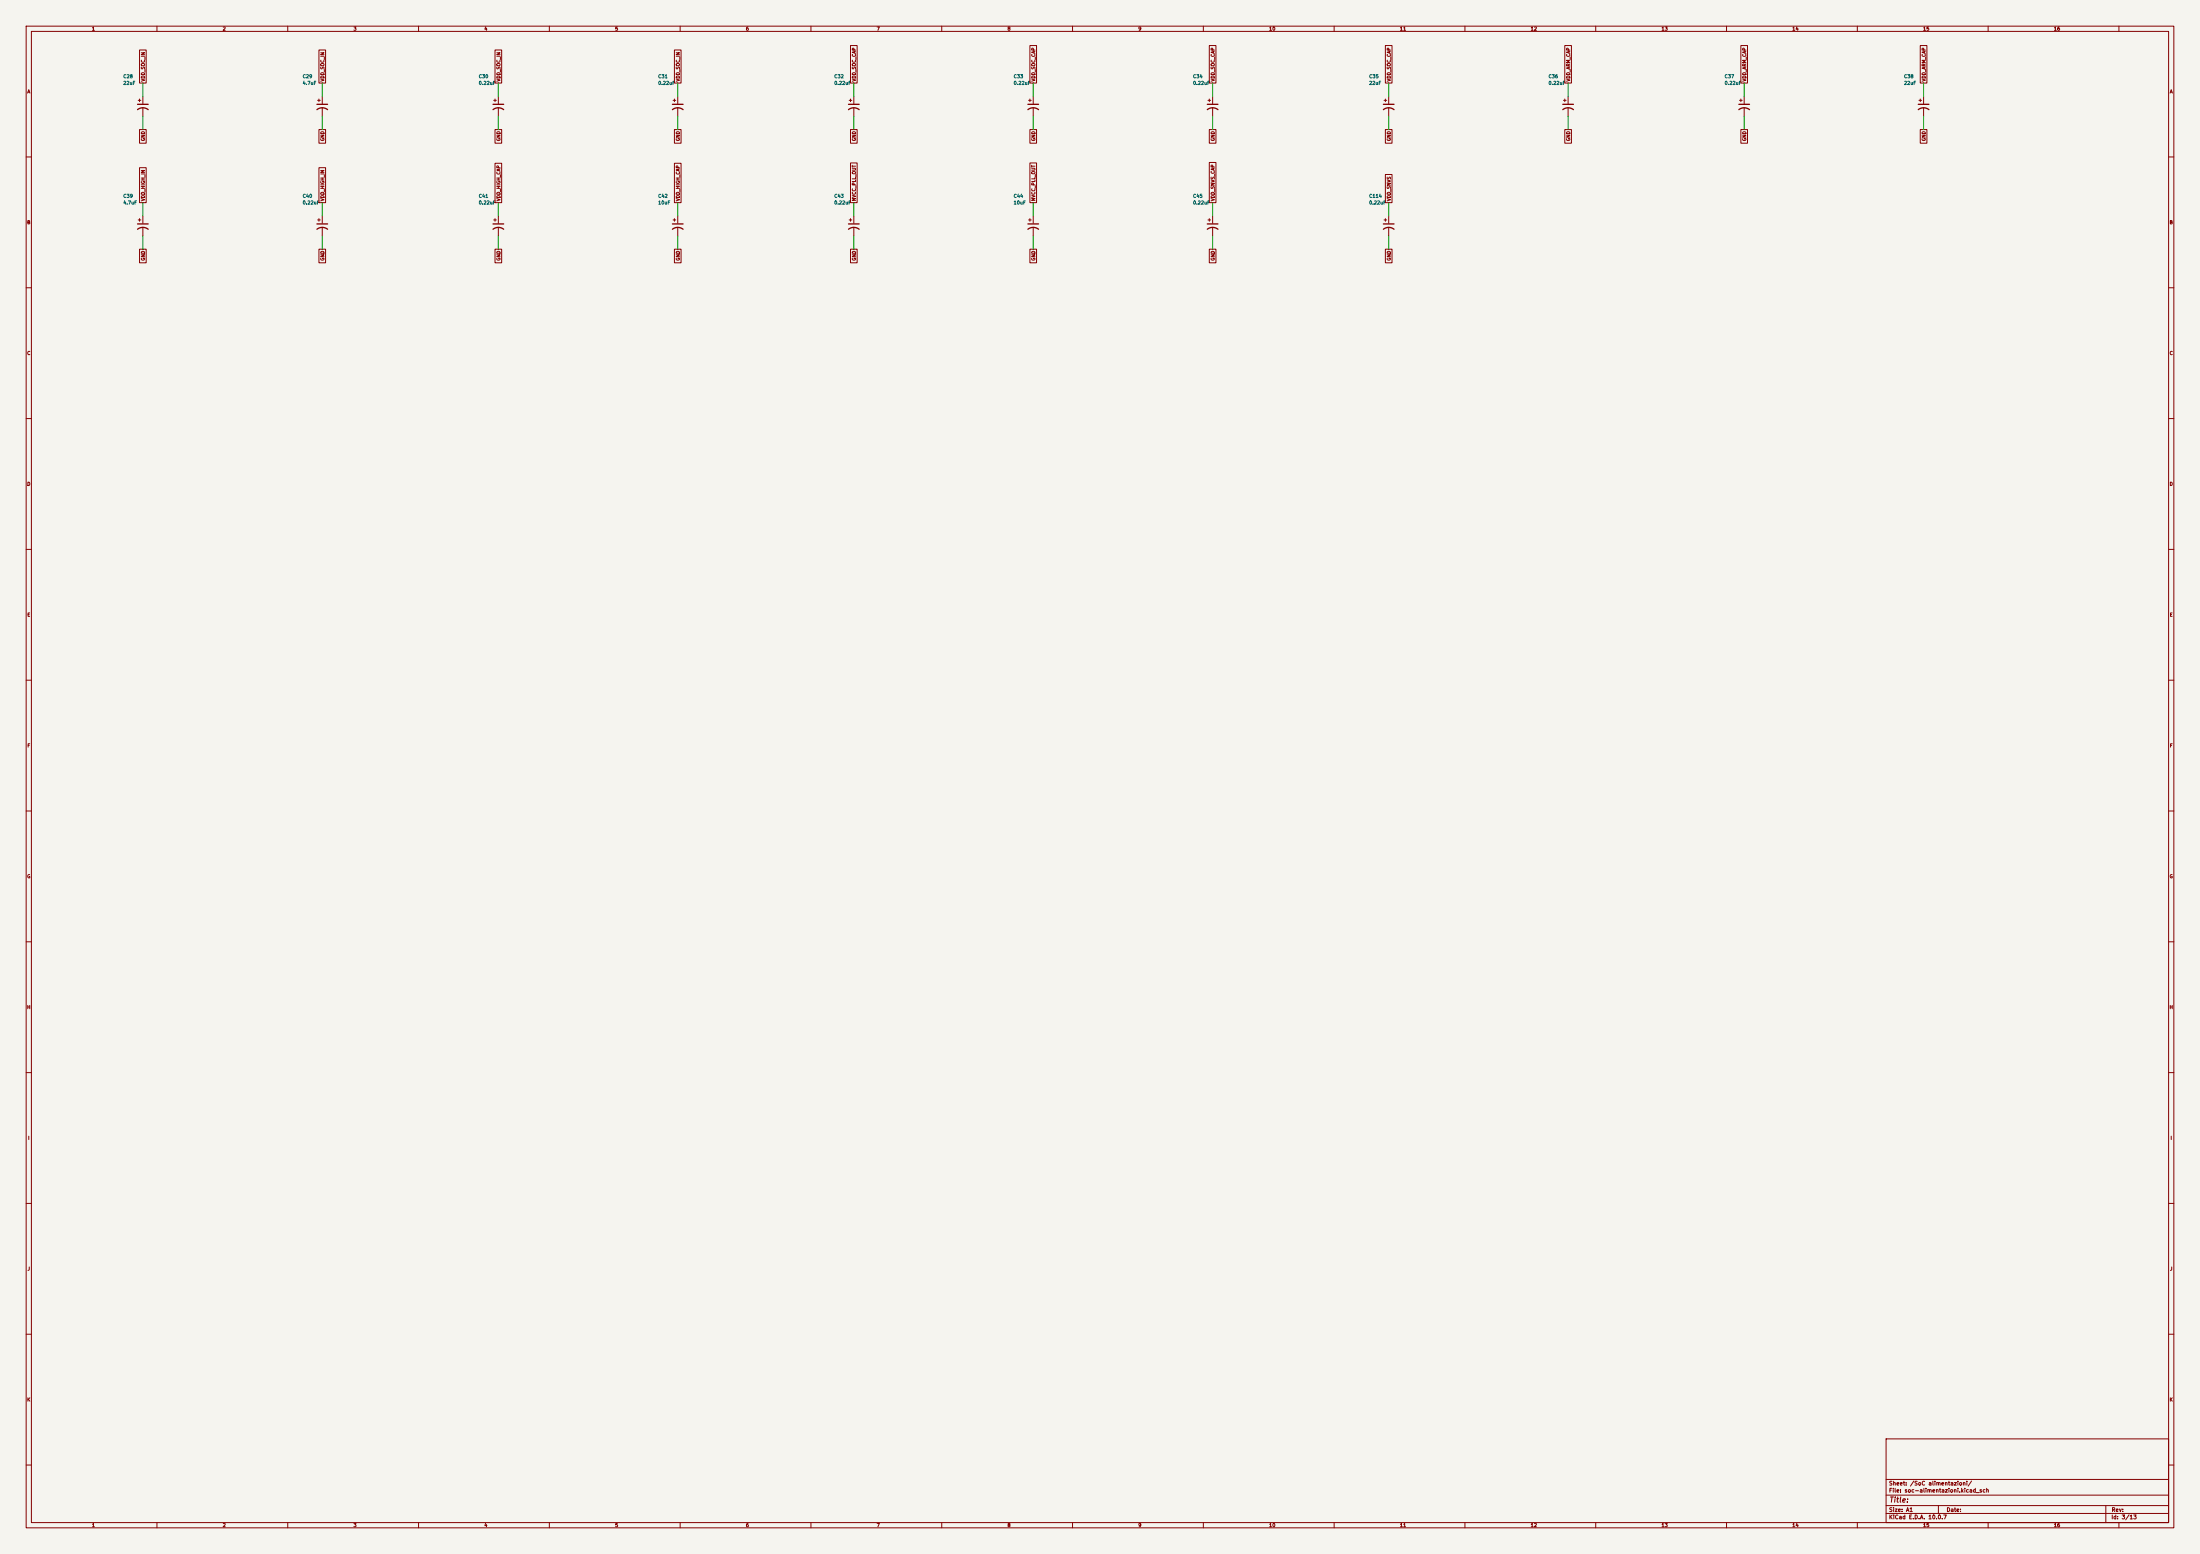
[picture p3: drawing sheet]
(kicad_sch (version 20260306) (generator "eeschema") (generator_version "10.0") (paper "A1") (lib_symbols (symbol "iMX6:Device_CP1"
  (pin_numbers (hide yes))
  (pin_names
   (offset 0.254) (hide yes))
  (exclude_from_sim no)
  (in_bom yes)
  (on_board yes)
  (in_pos_files yes)
  (duplicate_pin_numbers_are_jumpers no)
  (property "Reference" "C" (at 0.635 2.54 0) (show_name no) (do_not_autoplace no) (effects (font (size 1.27 1.27)) (justify left)))
  (property "Value" "Device_CP1" (at 0.635 -2.54 0) (show_name no) (do_not_autoplace no) (effects (font (size 1.27 1.27)) (justify left)))
  (property "Footprint" "" (at 0 0 0) (show_name no) (do_not_autoplace no) (hide yes) (effects (font (size 1.27 1.27))))
  (property "Datasheet" "" (at 0 0 0) (show_name no) (do_not_autoplace no) (hide yes) (effects (font (size 1.27 1.27))))
  (property "Description" "" (at 0 0 0) (show_name no) (do_not_autoplace no) (hide yes) (effects (font (size 1.27 1.27))))
  (symbol "Device_CP1_0_1"
   (polyline (pts (xy -2.032 0.762) (xy 2.032 0.762)) (stroke (width 0.508) (type solid)) (fill (type none)))
   (polyline (pts (xy -1.778 2.286) (xy -0.762 2.286)) (stroke (width 0) (type solid)) (fill (type none)))
   (polyline (pts (xy -1.27 1.778) (xy -1.27 2.794)) (stroke (width 0) (type solid)) (fill (type none)))
   (arc (start -2.032 -1.27) (mid 0 -0.5572) (end 2.032 -1.27) (stroke (width 0.508) (type solid)) (fill (type none))))
  (symbol "Device_CP1_1_1"
   (pin passive line (at 0 3.81 270) (length 2.794) (name "~" (effects (font (size 1.27 1.27)))) (number "1" (effects (font (size 1.27 1.27)))))
   (pin passive line (at 0 -3.81 90) (length 3.302) (name "~" (effects (font (size 1.27 1.27)))) (number "2" (effects (font (size 1.27 1.27))))))
  (embedded_fonts no))) (wire (pts (xy 54.61 36.83) (xy 54.61 31.75)) (stroke (width 0) (type default))) (global_label "VDD_SOC_IN" (shape passive) (at 54.61 31.75 90) (fields_autoplaced yes) (effects (font (size 1.27 1.27)) (justify left))) (wire (pts (xy 54.61 44.45) (xy 54.61 49.53)) (stroke (width 0) (type default))) (global_label "GND" (shape passive) (at 54.61 49.53 270) (fields_autoplaced yes) (effects (font (size 1.27 1.27)) (justify right))) (symbol (lib_id "iMX6:Device_CP1") (at 54.61 40.64 0) (unit 1) (body_style 1) (exclude_from_sim no) (in_bom yes) (on_board yes) (in_pos_files yes) (dnp no) (property "Reference" "C28" (at 46.99 29.21 0) (effects (font (size 1.27 1.27)) (justify left))) (property "Value" "22uF" (at 46.99 31.75 0) (effects (font (size 1.27 1.27)) (justify left))) (property "Footprint" "Custom Components:C_0603_narrow" (at 54.61 40.64 0) (hide yes) (effects (font (size 1.27 1.27)))) (property "Datasheet" "" (at 54.61 40.64 0) (hide yes) (effects (font (size 1.27 1.27)))) (property "Description" "" (at 54.61 40.64 0) (hide yes) (effects (font (size 1.27 1.27)))) (pin "1") (pin "2")) (wire (pts (xy 123.19 36.83) (xy 123.19 31.75)) (stroke (width 0) (type default))) (global_label "VDD_SOC_IN" (shape passive) (at 123.19 31.75 90) (fields_autoplaced yes) (effects (font (size 1.27 1.27)) (justify left))) (wire (pts (xy 123.19 44.45) (xy 123.19 49.53)) (stroke (width 0) (type default))) (global_label "GND" (shape passive) (at 123.19 49.53 270) (fields_autoplaced yes) (effects (font (size 1.27 1.27)) (justify right))) (symbol (lib_id "iMX6:Device_CP1") (at 123.19 40.64 0) (unit 1) (body_style 1) (exclude_from_sim no) (in_bom yes) (on_board yes) (in_pos_files yes) (dnp no) (property "Reference" "C29" (at 115.57 29.21 0) (effects (font (size 1.27 1.27)) (justify left))) (property "Value" "4.7uF" (at 115.57 31.75 0) (effects (font (size 1.27 1.27)) (justify left))) (property "Footprint" "Custom Components:C_0402_narrow" (at 123.19 40.64 0) (hide yes) (effects (font (size 1.27 1.27)))) (property "Datasheet" "" (at 123.19 40.64 0) (hide yes) (effects (font (size 1.27 1.27)))) (property "Description" "" (at 123.19 40.64 0) (hide yes) (effects (font (size 1.27 1.27)))) (pin "1") (pin "2")) (wire (pts (xy 190.50 36.83) (xy 190.50 31.75)) (stroke (width 0) (type default))) (global_label "VDD_SOC_IN" (shape passive) (at 190.50 31.75 90) (fields_autoplaced yes) (effects (font (size 1.27 1.27)) (justify left))) (wire (pts (xy 190.50 44.45) (xy 190.50 49.53)) (stroke (width 0) (type default))) (global_label "GND" (shape passive) (at 190.50 49.53 270) (fields_autoplaced yes) (effects (font (size 1.27 1.27)) (justify right))) (symbol (lib_id "iMX6:Device_CP1") (at 190.50 40.64 0) (unit 1) (body_style 1) (exclude_from_sim no) (in_bom yes) (on_board yes) (in_pos_files yes) (dnp no) (property "Reference" "C30" (at 182.88 29.21 0) (effects (font (size 1.27 1.27)) (justify left))) (property "Value" "0.22uF" (at 182.88 31.75 0) (effects (font (size 1.27 1.27)) (justify left))) (property "Footprint" "Custom Components:C_0402_narrow" (at 190.50 40.64 0) (hide yes) (effects (font (size 1.27 1.27)))) (property "Datasheet" "" (at 190.50 40.64 0) (hide yes) (effects (font (size 1.27 1.27)))) (property "Description" "" (at 190.50 40.64 0) (hide yes) (effects (font (size 1.27 1.27)))) (pin "1") (pin "2")) (wire (pts (xy 259.08 36.83) (xy 259.08 31.75)) (stroke (width 0) (type default))) (global_label "VDD_SOC_IN" (shape passive) (at 259.08 31.75 90) (fields_autoplaced yes) (effects (font (size 1.27 1.27)) (justify left))) (wire (pts (xy 259.08 44.45) (xy 259.08 49.53)) (stroke (width 0) (type default))) (global_label "GND" (shape passive) (at 259.08 49.53 270) (fields_autoplaced yes) (effects (font (size 1.27 1.27)) (justify right))) (symbol (lib_id "iMX6:Device_CP1") (at 259.08 40.64 0) (unit 1) (body_style 1) (exclude_from_sim no) (in_bom yes) (on_board yes) (in_pos_files yes) (dnp no) (property "Reference" "C31" (at 251.46 29.21 0) (effects (font (size 1.27 1.27)) (justify left))) (property "Value" "0.22uF" (at 251.46 31.75 0) (effects (font (size 1.27 1.27)) (justify left))) (property "Footprint" "Custom Components:C_0402_narrow" (at 259.08 40.64 0) (hide yes) (effects (font (size 1.27 1.27)))) (property "Datasheet" "" (at 259.08 40.64 0) (hide yes) (effects (font (size 1.27 1.27)))) (property "Description" "" (at 259.08 40.64 0) (hide yes) (effects (font (size 1.27 1.27)))) (pin "1") (pin "2")) (wire (pts (xy 326.39 36.83) (xy 326.39 31.75)) (stroke (width 0) (type default))) (global_label "VDD_SOC_CAP" (shape passive) (at 326.39 31.75 90) (fields_autoplaced yes) (effects (font (size 1.27 1.27)) (justify left))) (wire (pts (xy 326.39 44.45) (xy 326.39 49.53)) (stroke (width 0) (type default))) (global_label "GND" (shape passive) (at 326.39 49.53 270) (fields_autoplaced yes) (effects (font (size 1.27 1.27)) (justify right))) (symbol (lib_id "iMX6:Device_CP1") (at 326.39 40.64 0) (unit 1) (body_style 1) (exclude_from_sim no) (in_bom yes) (on_board yes) (in_pos_files yes) (dnp no) (property "Reference" "C32" (at 318.77 29.21 0) (effects (font (size 1.27 1.27)) (justify left))) (property "Value" "0.22uF" (at 318.77 31.75 0) (effects (font (size 1.27 1.27)) (justify left))) (property "Footprint" "Custom Components:C_0402_narrow" (at 326.39 40.64 0) (hide yes) (effects (font (size 1.27 1.27)))) (property "Datasheet" "" (at 326.39 40.64 0) (hide yes) (effects (font (size 1.27 1.27)))) (property "Description" "" (at 326.39 40.64 0) (hide yes) (effects (font (size 1.27 1.27)))) (pin "1") (pin "2")) (wire (pts (xy 394.97 36.83) (xy 394.97 31.75)) (stroke (width 0) (type default))) (global_label "VDD_SOC_CAP" (shape passive) (at 394.97 31.75 90) (fields_autoplaced yes) (effects (font (size 1.27 1.27)) (justify left))) (wire (pts (xy 394.97 44.45) (xy 394.97 49.53)) (stroke (width 0) (type default))) (global_label "GND" (shape passive) (at 394.97 49.53 270) (fields_autoplaced yes) (effects (font (size 1.27 1.27)) (justify right))) (symbol (lib_id "iMX6:Device_CP1") (at 394.97 40.64 0) (unit 1) (body_style 1) (exclude_from_sim no) (in_bom yes) (on_board yes) (in_pos_files yes) (dnp no) (property "Reference" "C33" (at 387.35 29.21 0) (effects (font (size 1.27 1.27)) (justify left))) (property "Value" "0.22uF" (at 387.35 31.75 0) (effects (font (size 1.27 1.27)) (justify left))) (property "Footprint" "Custom Components:C_0402_narrow" (at 394.97 40.64 0) (hide yes) (effects (font (size 1.27 1.27)))) (property "Datasheet" "" (at 394.97 40.64 0) (hide yes) (effects (font (size 1.27 1.27)))) (property "Description" "" (at 394.97 40.64 0) (hide yes) (effects (font (size 1.27 1.27)))) (pin "1") (pin "2")) (wire (pts (xy 463.55 36.83) (xy 463.55 31.75)) (stroke (width 0) (type default))) (global_label "VDD_SOC_CAP" (shape passive) (at 463.55 31.75 90) (fields_autoplaced yes) (effects (font (size 1.27 1.27)) (justify left))) (wire (pts (xy 463.55 44.45) (xy 463.55 49.53)) (stroke (width 0) (type default))) (global_label "GND" (shape passive) (at 463.55 49.53 270) (fields_autoplaced yes) (effects (font (size 1.27 1.27)) (justify right))) (symbol (lib_id "iMX6:Device_CP1") (at 463.55 40.64 0) (unit 1) (body_style 1) (exclude_from_sim no) (in_bom yes) (on_board yes) (in_pos_files yes) (dnp no) (property "Reference" "C34" (at 455.93 29.21 0) (effects (font (size 1.27 1.27)) (justify left))) (property "Value" "0.22uF" (at 455.93 31.75 0) (effects (font (size 1.27 1.27)) (justify left))) (property "Footprint" "Custom Components:C_0402_narrow" (at 463.55 40.64 0) (hide yes) (effects (font (size 1.27 1.27)))) (property "Datasheet" "" (at 463.55 40.64 0) (hide yes) (effects (font (size 1.27 1.27)))) (property "Description" "" (at 463.55 40.64 0) (hide yes) (effects (font (size 1.27 1.27)))) (pin "1") (pin "2")) (wire (pts (xy 530.86 36.83) (xy 530.86 31.75)) (stroke (width 0) (type default))) (global_label "VDD_SOC_CAP" (shape passive) (at 530.86 31.75 90) (fields_autoplaced yes) (effects (font (size 1.27 1.27)) (justify left))) (wire (pts (xy 530.86 44.45) (xy 530.86 49.53)) (stroke (width 0) (type default))) (global_label "GND" (shape passive) (at 530.86 49.53 270) (fields_autoplaced yes) (effects (font (size 1.27 1.27)) (justify right))) (symbol (lib_id "iMX6:Device_CP1") (at 530.86 40.64 0) (unit 1) (body_style 1) (exclude_from_sim no) (in_bom yes) (on_board yes) (in_pos_files yes) (dnp no) (property "Reference" "C35" (at 523.24 29.21 0) (effects (font (size 1.27 1.27)) (justify left))) (property "Value" "22uF" (at 523.24 31.75 0) (effects (font (size 1.27 1.27)) (justify left))) (property "Footprint" "Custom Components:C_0603_narrow" (at 530.86 40.64 0) (hide yes) (effects (font (size 1.27 1.27)))) (property "Datasheet" "" (at 530.86 40.64 0) (hide yes) (effects (font (size 1.27 1.27)))) (property "Description" "" (at 530.86 40.64 0) (hide yes) (effects (font (size 1.27 1.27)))) (pin "1") (pin "2")) (wire (pts (xy 599.44 36.83) (xy 599.44 31.75)) (stroke (width 0) (type default))) (global_label "VDD_ARM_CAP" (shape passive) (at 599.44 31.75 90) (fields_autoplaced yes) (effects (font (size 1.27 1.27)) (justify left))) (wire (pts (xy 599.44 44.45) (xy 599.44 49.53)) (stroke (width 0) (type default))) (global_label "GND" (shape passive) (at 599.44 49.53 270) (fields_autoplaced yes) (effects (font (size 1.27 1.27)) (justify right))) (symbol (lib_id "iMX6:Device_CP1") (at 599.44 40.64 0) (unit 1) (body_style 1) (exclude_from_sim no) (in_bom yes) (on_board yes) (in_pos_files yes) (dnp no) (property "Reference" "C36" (at 591.82 29.21 0) (effects (font (size 1.27 1.27)) (justify left))) (property "Value" "0.22uF" (at 591.82 31.75 0) (effects (font (size 1.27 1.27)) (justify left))) (property "Footprint" "Custom Components:C_0402_narrow" (at 599.44 40.64 0) (hide yes) (effects (font (size 1.27 1.27)))) (property "Datasheet" "" (at 599.44 40.64 0) (hide yes) (effects (font (size 1.27 1.27)))) (property "Description" "" (at 599.44 40.64 0) (hide yes) (effects (font (size 1.27 1.27)))) (pin "1") (pin "2")) (wire (pts (xy 666.75 36.83) (xy 666.75 31.75)) (stroke (width 0) (type default))) (global_label "VDD_ARM_CAP" (shape passive) (at 666.75 31.75 90) (fields_autoplaced yes) (effects (font (size 1.27 1.27)) (justify left))) (wire (pts (xy 666.75 44.45) (xy 666.75 49.53)) (stroke (width 0) (type default))) (global_label "GND" (shape passive) (at 666.75 49.53 270) (fields_autoplaced yes) (effects (font (size 1.27 1.27)) (justify right))) (symbol (lib_id "iMX6:Device_CP1") (at 666.75 40.64 0) (unit 1) (body_style 1) (exclude_from_sim no) (in_bom yes) (on_board yes) (in_pos_files yes) (dnp no) (property "Reference" "C37" (at 659.13 29.21 0) (effects (font (size 1.27 1.27)) (justify left))) (property "Value" "0.22uF" (at 659.13 31.75 0) (effects (font (size 1.27 1.27)) (justify left))) (property "Footprint" "Custom Components:C_0402_narrow" (at 666.75 40.64 0) (hide yes) (effects (font (size 1.27 1.27)))) (property "Datasheet" "" (at 666.75 40.64 0) (hide yes) (effects (font (size 1.27 1.27)))) (property "Description" "" (at 666.75 40.64 0) (hide yes) (effects (font (size 1.27 1.27)))) (pin "1") (pin "2")) (wire (pts (xy 735.33 36.83) (xy 735.33 31.75)) (stroke (width 0) (type default))) (global_label "VDD_ARM_CAP" (shape passive) (at 735.33 31.75 90) (fields_autoplaced yes) (effects (font (size 1.27 1.27)) (justify left))) (wire (pts (xy 735.33 44.45) (xy 735.33 49.53)) (stroke (width 0) (type default))) (global_label "GND" (shape passive) (at 735.33 49.53 270) (fields_autoplaced yes) (effects (font (size 1.27 1.27)) (justify right))) (symbol (lib_id "iMX6:Device_CP1") (at 735.33 40.64 0) (unit 1) (body_style 1) (exclude_from_sim no) (in_bom yes) (on_board yes) (in_pos_files yes) (dnp no) (property "Reference" "C38" (at 727.71 29.21 0) (effects (font (size 1.27 1.27)) (justify left))) (property "Value" "22uF" (at 727.71 31.75 0) (effects (font (size 1.27 1.27)) (justify left))) (property "Footprint" "Custom Components:C_0603_narrow" (at 735.33 40.64 0) (hide yes) (effects (font (size 1.27 1.27)))) (property "Datasheet" "" (at 735.33 40.64 0) (hide yes) (effects (font (size 1.27 1.27)))) (property "Description" "" (at 735.33 40.64 0) (hide yes) (effects (font (size 1.27 1.27)))) (pin "1") (pin "2")) (wire (pts (xy 54.61 82.55) (xy 54.61 77.47)) (stroke (width 0) (type default))) (global_label "VDD_HIGH_IN" (shape passive) (at 54.61 77.47 90) (fields_autoplaced yes) (effects (font (size 1.27 1.27)) (justify left))) (wire (pts (xy 54.61 90.17) (xy 54.61 95.25)) (stroke (width 0) (type default))) (global_label "GND" (shape passive) (at 54.61 95.25 270) (fields_autoplaced yes) (effects (font (size 1.27 1.27)) (justify right))) (symbol (lib_id "iMX6:Device_CP1") (at 54.61 86.36 0) (unit 1) (body_style 1) (exclude_from_sim no) (in_bom yes) (on_board yes) (in_pos_files yes) (dnp no) (property "Reference" "C39" (at 46.99 74.93 0) (effects (font (size 1.27 1.27)) (justify left))) (property "Value" "4.7uF" (at 46.99 77.47 0) (effects (font (size 1.27 1.27)) (justify left))) (property "Footprint" "Custom Components:C_0402_narrow" (at 54.61 86.36 0) (hide yes) (effects (font (size 1.27 1.27)))) (property "Datasheet" "" (at 54.61 86.36 0) (hide yes) (effects (font (size 1.27 1.27)))) (property "Description" "" (at 54.61 86.36 0) (hide yes) (effects (font (size 1.27 1.27)))) (pin "1") (pin "2")) (wire (pts (xy 123.19 82.55) (xy 123.19 77.47)) (stroke (width 0) (type default))) (global_label "VDD_HIGH_IN" (shape passive) (at 123.19 77.47 90) (fields_autoplaced yes) (effects (font (size 1.27 1.27)) (justify left))) (wire (pts (xy 123.19 90.17) (xy 123.19 95.25)) (stroke (width 0) (type default))) (global_label "GND" (shape passive) (at 123.19 95.25 270) (fields_autoplaced yes) (effects (font (size 1.27 1.27)) (justify right))) (symbol (lib_id "iMX6:Device_CP1") (at 123.19 86.36 0) (unit 1) (body_style 1) (exclude_from_sim no) (in_bom yes) (on_board yes) (in_pos_files yes) (dnp no) (property "Reference" "C40" (at 115.57 74.93 0) (effects (font (size 1.27 1.27)) (justify left))) (property "Value" "0.22uF" (at 115.57 77.47 0) (effects (font (size 1.27 1.27)) (justify left))) (property "Footprint" "Custom Components:C_0402_narrow" (at 123.19 86.36 0) (hide yes) (effects (font (size 1.27 1.27)))) (property "Datasheet" "" (at 123.19 86.36 0) (hide yes) (effects (font (size 1.27 1.27)))) (property "Description" "" (at 123.19 86.36 0) (hide yes) (effects (font (size 1.27 1.27)))) (pin "1") (pin "2")) (wire (pts (xy 190.50 82.55) (xy 190.50 77.47)) (stroke (width 0) (type default))) (global_label "VDD_HIGH_CAP" (shape passive) (at 190.50 77.47 90) (fields_autoplaced yes) (effects (font (size 1.27 1.27)) (justify left))) (wire (pts (xy 190.50 90.17) (xy 190.50 95.25)) (stroke (width 0) (type default))) (global_label "GND" (shape passive) (at 190.50 95.25 270) (fields_autoplaced yes) (effects (font (size 1.27 1.27)) (justify right))) (symbol (lib_id "iMX6:Device_CP1") (at 190.50 86.36 0) (unit 1) (body_style 1) (exclude_from_sim no) (in_bom yes) (on_board yes) (in_pos_files yes) (dnp no) (property "Reference" "C41" (at 182.88 74.93 0) (effects (font (size 1.27 1.27)) (justify left))) (property "Value" "0.22uF" (at 182.88 77.47 0) (effects (font (size 1.27 1.27)) (justify left))) (property "Footprint" "Custom Components:C_0402_narrow" (at 190.50 86.36 0) (hide yes) (effects (font (size 1.27 1.27)))) (property "Datasheet" "" (at 190.50 86.36 0) (hide yes) (effects (font (size 1.27 1.27)))) (property "Description" "" (at 190.50 86.36 0) (hide yes) (effects (font (size 1.27 1.27)))) (pin "1") (pin "2")) (wire (pts (xy 259.08 82.55) (xy 259.08 77.47)) (stroke (width 0) (type default))) (global_label "VDD_HIGH_CAP" (shape passive) (at 259.08 77.47 90) (fields_autoplaced yes) (effects (font (size 1.27 1.27)) (justify left))) (wire (pts (xy 259.08 90.17) (xy 259.08 95.25)) (stroke (width 0) (type default))) (global_label "GND" (shape passive) (at 259.08 95.25 270) (fields_autoplaced yes) (effects (font (size 1.27 1.27)) (justify right))) (symbol (lib_id "iMX6:Device_CP1") (at 259.08 86.36 0) (unit 1) (body_style 1) (exclude_from_sim no) (in_bom yes) (on_board yes) (in_pos_files yes) (dnp no) (property "Reference" "C42" (at 251.46 74.93 0) (effects (font (size 1.27 1.27)) (justify left))) (property "Value" "10uF" (at 251.46 77.47 0) (effects (font (size 1.27 1.27)) (justify left))) (property "Footprint" "Custom Components:C_0603_narrow" (at 259.08 86.36 0) (hide yes) (effects (font (size 1.27 1.27)))) (property "Datasheet" "" (at 259.08 86.36 0) (hide yes) (effects (font (size 1.27 1.27)))) (property "Description" "" (at 259.08 86.36 0) (hide yes) (effects (font (size 1.27 1.27)))) (pin "1") (pin "2")) (wire (pts (xy 326.39 82.55) (xy 326.39 77.47)) (stroke (width 0) (type default))) (global_label "NVCC_PLL_OUT" (shape passive) (at 326.39 77.47 90) (fields_autoplaced yes) (effects (font (size 1.27 1.27)) (justify left))) (wire (pts (xy 326.39 90.17) (xy 326.39 95.25)) (stroke (width 0) (type default))) (global_label "GND" (shape passive) (at 326.39 95.25 270) (fields_autoplaced yes) (effects (font (size 1.27 1.27)) (justify right))) (symbol (lib_id "iMX6:Device_CP1") (at 326.39 86.36 0) (unit 1) (body_style 1) (exclude_from_sim no) (in_bom yes) (on_board yes) (in_pos_files yes) (dnp no) (property "Reference" "C43" (at 318.77 74.93 0) (effects (font (size 1.27 1.27)) (justify left))) (property "Value" "0.22uF" (at 318.77 77.47 0) (effects (font (size 1.27 1.27)) (justify left))) (property "Footprint" "Custom Components:C_0402_narrow" (at 326.39 86.36 0) (hide yes) (effects (font (size 1.27 1.27)))) (property "Datasheet" "" (at 326.39 86.36 0) (hide yes) (effects (font (size 1.27 1.27)))) (property "Description" "" (at 326.39 86.36 0) (hide yes) (effects (font (size 1.27 1.27)))) (pin "1") (pin "2")) (wire (pts (xy 394.97 82.55) (xy 394.97 77.47)) (stroke (width 0) (type default))) (global_label "NVCC_PLL_OUT" (shape passive) (at 394.97 77.47 90) (fields_autoplaced yes) (effects (font (size 1.27 1.27)) (justify left))) (wire (pts (xy 394.97 90.17) (xy 394.97 95.25)) (stroke (width 0) (type default))) (global_label "GND" (shape passive) (at 394.97 95.25 270) (fields_autoplaced yes) (effects (font (size 1.27 1.27)) (justify right))) (symbol (lib_id "iMX6:Device_CP1") (at 394.97 86.36 0) (unit 1) (body_style 1) (exclude_from_sim no) (in_bom yes) (on_board yes) (in_pos_files yes) (dnp no) (property "Reference" "C44" (at 387.35 74.93 0) (effects (font (size 1.27 1.27)) (justify left))) (property "Value" "10uF" (at 387.35 77.47 0) (effects (font (size 1.27 1.27)) (justify left))) (property "Footprint" "Custom Components:C_0603_narrow" (at 394.97 86.36 0) (hide yes) (effects (font (size 1.27 1.27)))) (property "Datasheet" "" (at 394.97 86.36 0) (hide yes) (effects (font (size 1.27 1.27)))) (property "Description" "" (at 394.97 86.36 0) (hide yes) (effects (font (size 1.27 1.27)))) (pin "1") (pin "2")) (wire (pts (xy 463.55 82.55) (xy 463.55 77.47)) (stroke (width 0) (type default))) (global_label "VDD_SNVS_CAP" (shape passive) (at 463.55 77.47 90) (fields_autoplaced yes) (effects (font (size 1.27 1.27)) (justify left))) (wire (pts (xy 463.55 90.17) (xy 463.55 95.25)) (stroke (width 0) (type default))) (global_label "GND" (shape passive) (at 463.55 95.25 270) (fields_autoplaced yes) (effects (font (size 1.27 1.27)) (justify right))) (symbol (lib_id "iMX6:Device_CP1") (at 463.55 86.36 0) (unit 1) (body_style 1) (exclude_from_sim no) (in_bom yes) (on_board yes) (in_pos_files yes) (dnp no) (property "Reference" "C45" (at 455.93 74.93 0) (effects (font (size 1.27 1.27)) (justify left))) (property "Value" "0.22uF" (at 455.93 77.47 0) (effects (font (size 1.27 1.27)) (justify left))) (property "Footprint" "Custom Components:C_0402_narrow" (at 463.55 86.36 0) (hide yes) (effects (font (size 1.27 1.27)))) (property "Datasheet" "" (at 463.55 86.36 0) (hide yes) (effects (font (size 1.27 1.27)))) (property "Description" "" (at 463.55 86.36 0) (hide yes) (effects (font (size 1.27 1.27)))) (pin "1") (pin "2")) (wire (pts (xy 530.86 82.55) (xy 530.86 77.47)) (stroke (width 0) (type default))) (global_label "VDD_SNVS" (shape passive) (at 530.86 77.47 90) (fields_autoplaced yes) (effects (font (size 1.27 1.27)) (justify left))) (wire (pts (xy 530.86 90.17) (xy 530.86 95.25)) (stroke (width 0) (type default))) (global_label "GND" (shape passive) (at 530.86 95.25 270) (fields_autoplaced yes) (effects (font (size 1.27 1.27)) (justify right))) (symbol (lib_id "iMX6:Device_CP1") (at 530.86 86.36 0) (unit 1) (body_style 1) (exclude_from_sim no) (in_bom yes) (on_board yes) (in_pos_files yes) (dnp no) (property "Reference" "C114" (at 523.24 74.93 0) (effects (font (size 1.27 1.27)) (justify left))) (property "Value" "0.22uF" (at 523.24 77.47 0) (effects (font (size 1.27 1.27)) (justify left))) (property "Footprint" "Custom Components:C_0402_narrow" (at 530.86 86.36 0) (hide yes) (effects (font (size 1.27 1.27)))) (property "Datasheet" "" (at 530.86 86.36 0) (hide yes) (effects (font (size 1.27 1.27)))) (property "Description" "" (at 530.86 86.36 0) (hide yes) (effects (font (size 1.27 1.27)))) (pin "1") (pin "2")) (embedded_fonts no))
